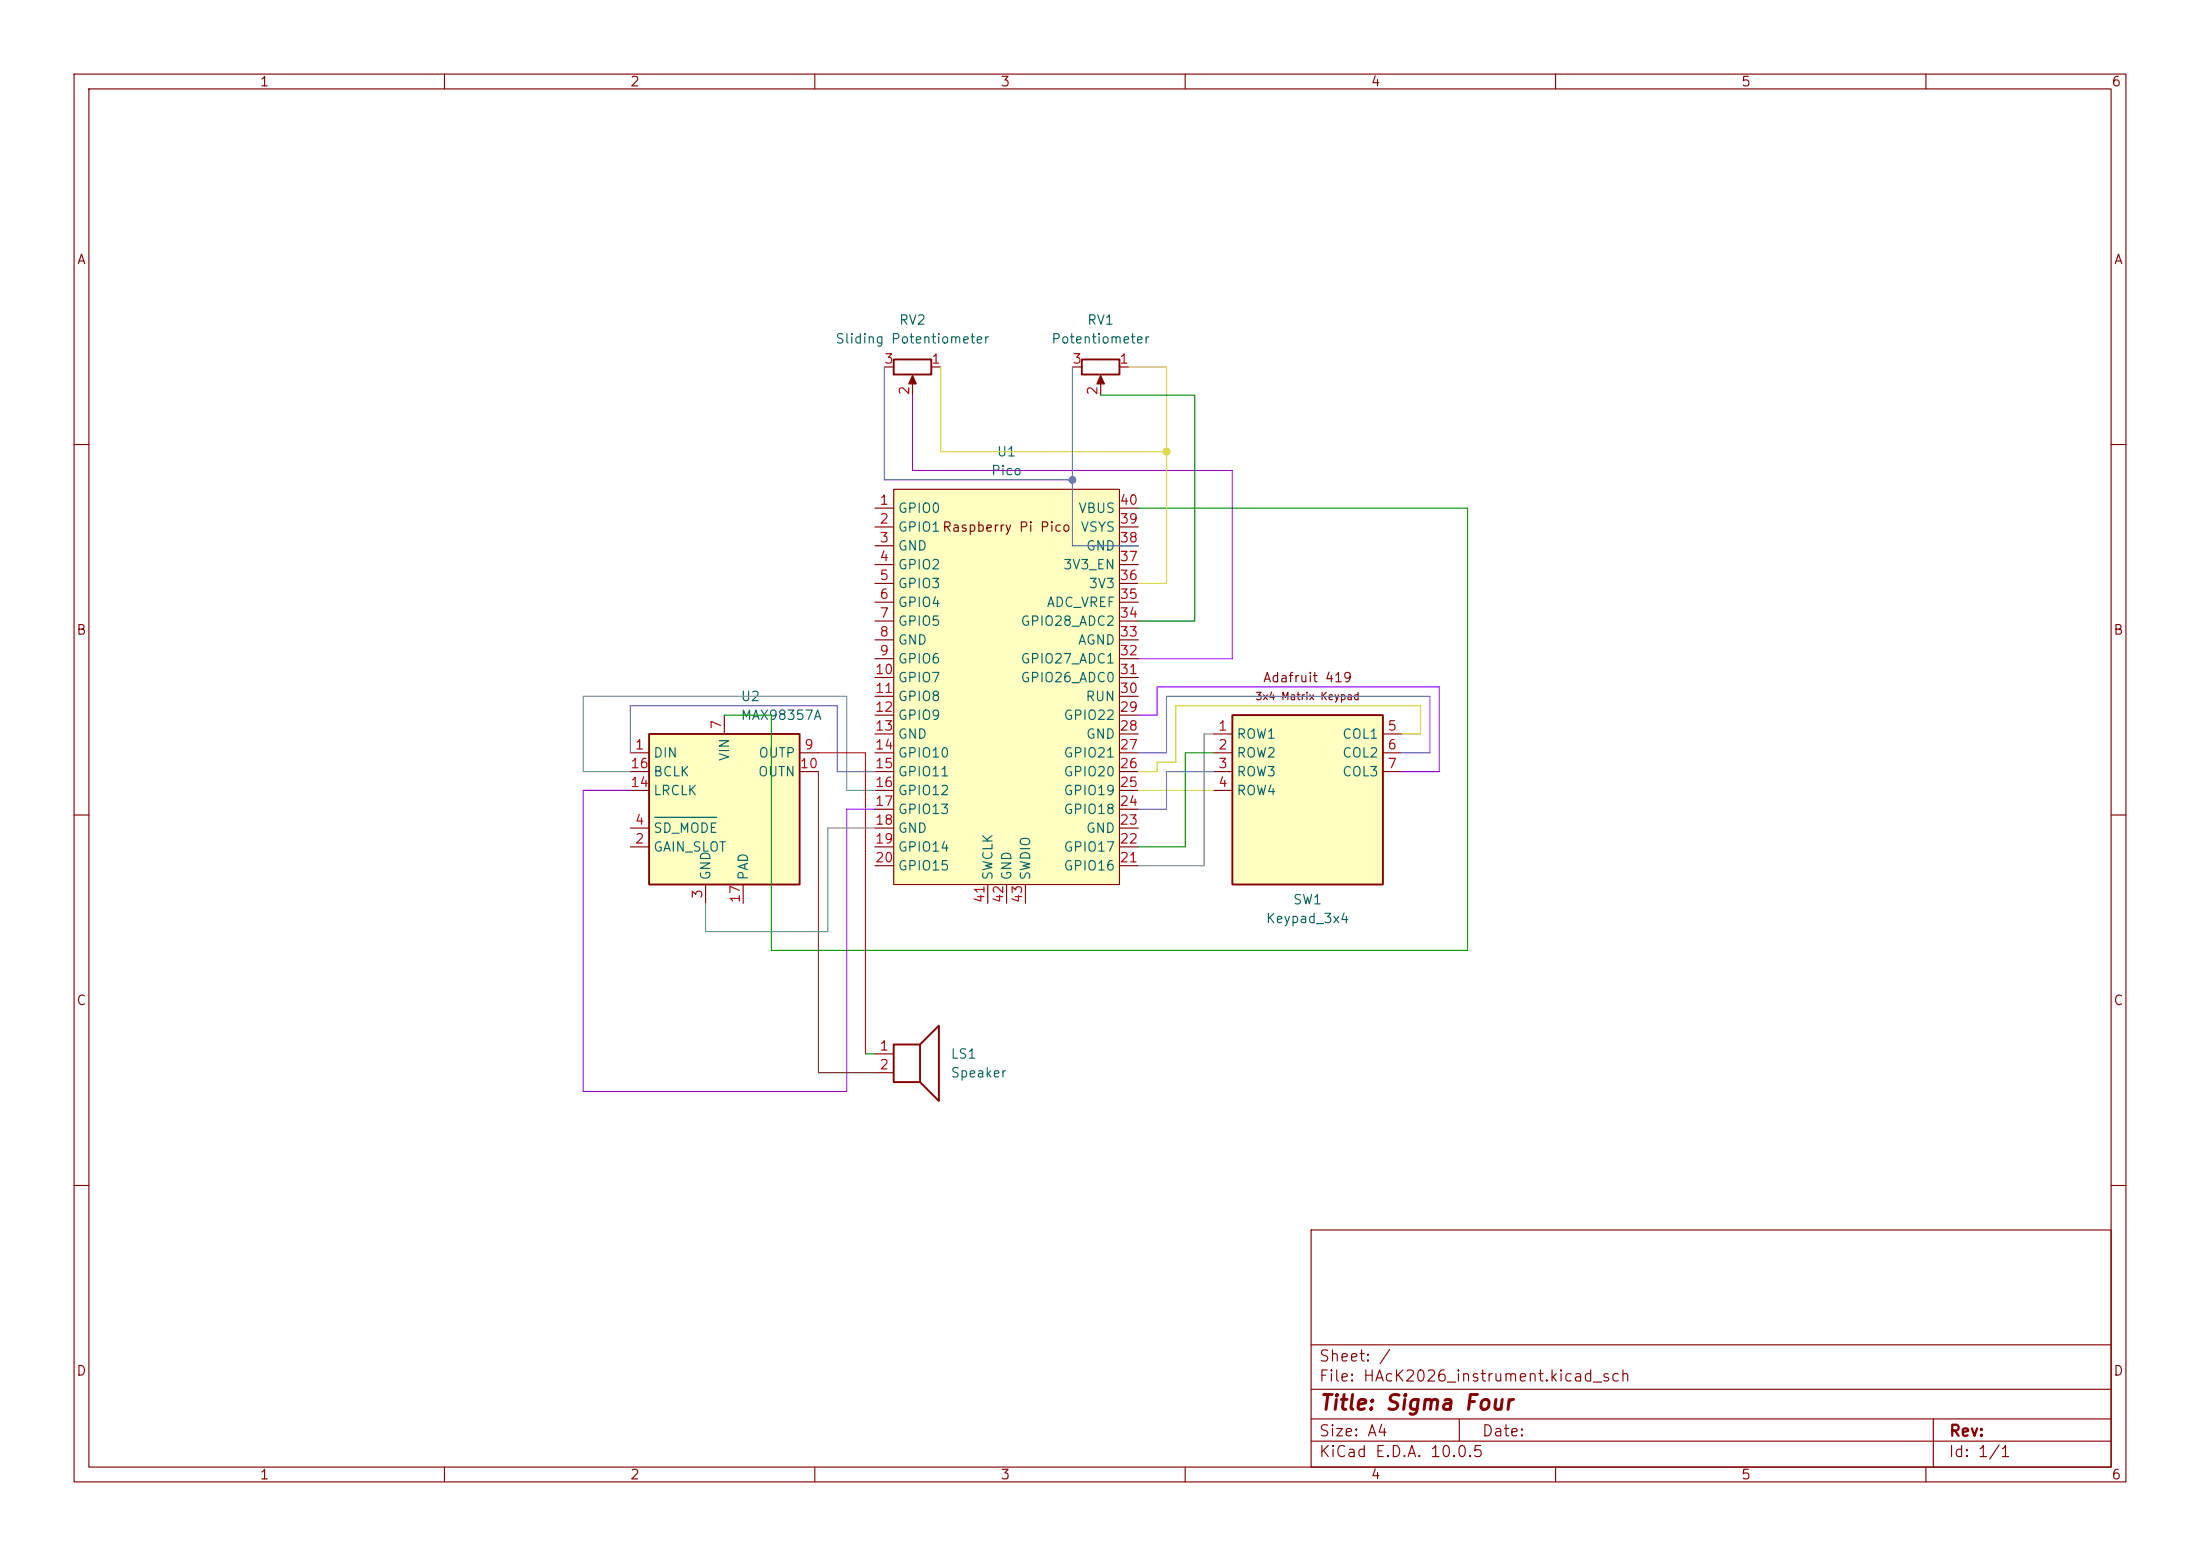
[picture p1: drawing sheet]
(kicad_sch
 (version 20260306)
 (generator "eeschema")
 (generator_version "10.0")
 (paper "A4")
 (title_block
  (title "Sigma Four"))
 (lib_symbols
  (symbol "Audio:MAX98357A" (exclude_from_sim no) (in_bom yes) (on_board yes)
   (in_pos_files yes)
   (duplicate_pin_numbers_are_jumpers no)
   (property "Reference" "U2" (at 2.1433 15.24 0) (show_name no) (do_not_autoplace no) (effects (font (size 1.27 1.27)) (justify left)))
   (property "Value" "MAX98357A" (at 2.1433 12.7 0) (show_name no) (do_not_autoplace no) (effects (font (size 1.27 1.27)) (justify left)))
   (property "Footprint" "Package_DFN_QFN:TQFN-16-1EP_3x3mm_P0.5mm_EP1.23x1.23mm" (at -1.27 -2.54 0) (show_name no) (do_not_autoplace no) (hide yes) (effects (font (size 1.27 1.27))))
   (property "Datasheet" "https://www.analog.com/media/en/technical-documentation/data-sheets/MAX98357A-MAX98357B.pdf" (at 0 -2.54 0) (show_name no) (do_not_autoplace no) (hide yes) (effects (font (size 1.27 1.27))))
   (property "Description" "Mono DAC with amplifier, I2S, PCM, TDM, 32-bit, 96khz, 3.2W, TQFP-16" (at 0 0 0) (show_name no) (do_not_autoplace no) (hide yes) (effects (font (size 1.27 1.27))))
   (symbol "MAX98357A_1_1"
    (rectangle (start -10.16 10.16) (end 10.16 -10.16) (stroke (width 0.254) (type default)) (fill (type background)))
    (pin input line (at -12.7 7.62 0) (length 2.54) (name "DIN" (effects (font (size 1.27 1.27)))) (number "1" (effects (font (size 1.27 1.27)))))
    (pin passive line (at -12.7 -5.08 0) (length 2.54) (name "GAIN_SLOT" (effects (font (size 1.27 1.27)))) (number "2" (effects (font (size 1.27 1.27)))))
    (pin power_in line (at -2.54 -12.7 90) (length 2.54) (name "GND" (effects (font (size 1.27 1.27)))) (number "3" (effects (font (size 1.27 1.27)))))
    (pin input line (at -12.7 -2.54 0) (length 2.54) (name "~{SD_MODE}" (effects (font (size 1.27 1.27)))) (number "4" (effects (font (size 1.27 1.27)))))
    (pin no_connect line (at 10.16 2.54 180) (length 2.54) (hide yes) (name "NC" (effects (font (size 1.27 1.27)))) (number "5" (effects (font (size 1.27 1.27)))))
    (pin no_connect line (at 10.16 0 180) (length 2.54) (hide yes) (name "NC" (effects (font (size 1.27 1.27)))) (number "6" (effects (font (size 1.27 1.27)))))
    (pin power_in line (at 0 12.7 270) (length 2.54) (name "VIN" (effects (font (size 1.27 1.27)))) (number "7" (effects (font (size 1.27 1.27)))))
    (pin passive line (at 0 12.7 270) (length 2.54) (hide yes) (name "VDD" (effects (font (size 1.27 1.27)))) (number "8" (effects (font (size 1.27 1.27)))))
    (pin output line (at 12.7 7.62 180) (length 2.54) (name "OUTP" (effects (font (size 1.27 1.27)))) (number "9" (effects (font (size 1.27 1.27)))))
    (pin output line (at 12.7 5.08 180) (length 2.54) (name "OUTN" (effects (font (size 1.27 1.27)))) (number "10" (effects (font (size 1.27 1.27)))))
    (pin passive line (at -2.54 -12.7 90) (length 2.54) (hide yes) (name "GND" (effects (font (size 1.27 1.27)))) (number "11" (effects (font (size 1.27 1.27)))))
    (pin no_connect line (at 10.16 -5.08 180) (length 2.54) (hide yes) (name "NC" (effects (font (size 1.27 1.27)))) (number "12" (effects (font (size 1.27 1.27)))))
    (pin no_connect line (at 10.16 -7.62 180) (length 2.54) (hide yes) (name "NC" (effects (font (size 1.27 1.27)))) (number "13" (effects (font (size 1.27 1.27)))))
    (pin input line (at -12.7 2.54 0) (length 2.54) (name "LRCLK" (effects (font (size 1.27 1.27)))) (number "14" (effects (font (size 1.27 1.27)))))
    (pin passive line (at -2.54 -12.7 90) (length 2.54) (hide yes) (name "GND" (effects (font (size 1.27 1.27)))) (number "15" (effects (font (size 1.27 1.27)))))
    (pin input line (at -12.7 5.08 0) (length 2.54) (name "BCLK" (effects (font (size 1.27 1.27)))) (number "16" (effects (font (size 1.27 1.27)))))
    (pin unspecified line (at 2.54 -12.7 90) (length 2.54) (name "PAD" (effects (font (size 1.27 1.27)))) (number "17" (effects (font (size 1.27 1.27))))))
   (embedded_fonts no))
  (symbol "Device:R_Potentiometer"
   (pin_names
    (offset 1.016) (hide yes)) (exclude_from_sim no) (in_bom yes) (on_board yes)
   (in_pos_files yes)
   (duplicate_pin_numbers_are_jumpers no)
   (property "Reference" "RV" (at -4.445 0 90) (show_name no) (do_not_autoplace no) (effects (font (size 1.27 1.27))))
   (property "Value" "R_Potentiometer" (at -2.54 0 90) (show_name no) (do_not_autoplace no) (effects (font (size 1.27 1.27))))
   (property "Footprint" "" (at 0 0 0) (show_name no) (do_not_autoplace no) (hide yes) (effects (font (size 1.27 1.27))))
   (property "Datasheet" "" (at 0 0 0) (show_name no) (do_not_autoplace no) (hide yes) (effects (font (size 1.27 1.27))))
   (property "Description" "Potentiometer" (at 0 0 0) (show_name no) (do_not_autoplace no) (hide yes) (effects (font (size 1.27 1.27))))
   (property "Sim.Device" "R" (at 0 0 0) (show_name no) (do_not_autoplace no) (hide yes) (effects (font (size 1.27 1.27))))
   (property "Sim.Type" "POT" (at 0 0 0) (show_name no) (do_not_autoplace no) (hide yes) (effects (font (size 1.27 1.27))))
   (property "Sim.Pins" "1=r0 2=wiper 3=r1" (at 0 0 0) (show_name no) (do_not_autoplace no) (hide yes) (effects (font (size 1.27 1.27))))
   (symbol "R_Potentiometer_0_1"
    (rectangle (start 1.016 2.54) (end -1.016 -2.54) (stroke (width 0.254) (type default)) (fill (type none)))
    (polyline (pts (xy 1.143 0) (xy 2.286 0.508) (xy 2.286 -0.508) (xy 1.143 0)) (stroke (width 0) (type default)) (fill (type outline)))
    (polyline (pts (xy 2.54 0) (xy 1.524 0)) (stroke (width 0) (type default)) (fill (type none))))
   (symbol "R_Potentiometer_1_1"
    (pin passive line (at 0 3.81 270) (length 1.27) (name "1" (effects (font (size 1.27 1.27)))) (number "1" (effects (font (size 1.27 1.27)))))
    (pin passive line (at 3.81 0 180) (length 1.27) (name "2" (effects (font (size 1.27 1.27)))) (number "2" (effects (font (size 1.27 1.27)))))
    (pin passive line (at 0 -3.81 90) (length 1.27) (name "3" (effects (font (size 1.27 1.27)))) (number "3" (effects (font (size 1.27 1.27))))))
   (embedded_fonts no))
  (symbol "Device:Speaker"
   (pin_names
    (offset 0) (hide yes)) (exclude_from_sim no) (in_bom yes) (on_board yes)
   (in_pos_files yes)
   (duplicate_pin_numbers_are_jumpers no)
   (property "Reference" "LS" (at 1.27 5.715 0) (show_name no) (do_not_autoplace no) (effects (font (size 1.27 1.27)) (justify right)))
   (property "Value" "Speaker" (at 1.27 3.81 0) (show_name no) (do_not_autoplace no) (effects (font (size 1.27 1.27)) (justify right)))
   (property "Footprint" "" (at 0 -5.08 0) (show_name no) (do_not_autoplace no) (hide yes) (effects (font (size 1.27 1.27))))
   (property "Datasheet" "" (at -0.254 -1.27 0) (show_name no) (do_not_autoplace no) (hide yes) (effects (font (size 1.27 1.27))))
   (property "Description" "Speaker" (at 0 0 0) (show_name no) (do_not_autoplace no) (hide yes) (effects (font (size 1.27 1.27))))
   (symbol "Speaker_0_0"
    (rectangle (start -2.54 1.27) (end 1.016 -3.81) (stroke (width 0.254) (type default)) (fill (type none)))
    (polyline (pts (xy 1.016 1.27) (xy 3.556 3.81) (xy 3.556 -6.35) (xy 1.016 -3.81)) (stroke (width 0.254) (type default)) (fill (type none))))
   (symbol "Speaker_1_1"
    (pin input line (at -5.08 0 0) (length 2.54) (name "1" (effects (font (size 1.27 1.27)))) (number "1" (effects (font (size 1.27 1.27)))))
    (pin input line (at -5.08 -2.54 0) (length 2.54) (name "2" (effects (font (size 1.27 1.27)))) (number "2" (effects (font (size 1.27 1.27))))))
   (embedded_fonts no))
  (symbol "Keypad_3x4:Keypad_3x4" (exclude_from_sim no) (in_bom yes) (on_board yes)
   (in_pos_files yes)
   (duplicate_pin_numbers_are_jumpers no)
   (property "Reference" "SW" (at 0 15.24 0) (show_name no) (do_not_autoplace no) (effects (font (size 1.27 1.27))))
   (property "Value" "Keypad_3x4" (at 0 12.7 0) (show_name no) (do_not_autoplace no) (effects (font (size 1.27 1.27))))
   (property "Footprint" "" (at 0 0 0) (show_name no) (do_not_autoplace no) (hide yes) (effects (font (size 1.27 1.27))))
   (property "Datasheet" "https://www.adafruit.com/product/419" (at 0 0 0) (show_name no) (do_not_autoplace no) (hide yes) (effects (font (size 1.27 1.27))))
   (property "Description" "" (at 0 0 0) (show_name no) (do_not_autoplace no) (hide yes) (effects (font (size 1.27 1.27))))
   (symbol "Keypad_3x4_0_0"
    (rectangle (start -10.16 5.08) (end 10.16 -17.78) (stroke (width 0.254) (type default)) (fill (type background)))
    (text "Adafruit 419" (at 0 10.16 0) (effects (font (size 1.27 1.27))))
    (text "3x4 Matrix Keypad" (at 0 7.62 0) (effects (font (size 1 1)))))
   (symbol "Keypad_3x4_1_1"
    (pin passive line (at -12.7 2.54 0) (length 2.54) (name "ROW1" (effects (font (size 1.27 1.27)))) (number "1" (effects (font (size 1.27 1.27)))))
    (pin passive line (at -12.7 0 0) (length 2.54) (name "ROW2" (effects (font (size 1.27 1.27)))) (number "2" (effects (font (size 1.27 1.27)))))
    (pin passive line (at -12.7 -2.54 0) (length 2.54) (name "ROW3" (effects (font (size 1.27 1.27)))) (number "3" (effects (font (size 1.27 1.27)))))
    (pin passive line (at -12.7 -5.08 0) (length 2.54) (name "ROW4" (effects (font (size 1.27 1.27)))) (number "4" (effects (font (size 1.27 1.27)))))
    (pin passive line (at 12.7 2.54 180) (length 2.54) (name "COL1" (effects (font (size 1.27 1.27)))) (number "5" (effects (font (size 1.27 1.27)))))
    (pin passive line (at 12.7 0 180) (length 2.54) (name "COL2" (effects (font (size 1.27 1.27)))) (number "6" (effects (font (size 1.27 1.27)))))
    (pin passive line (at 12.7 -2.54 180) (length 2.54) (name "COL3" (effects (font (size 1.27 1.27)))) (number "7" (effects (font (size 1.27 1.27))))))
   (embedded_fonts no))
  (symbol "RPI_Pico:Pico" (exclude_from_sim no) (in_bom yes) (on_board yes)
   (in_pos_files yes)
   (duplicate_pin_numbers_are_jumpers no)
   (property "Reference" "U" (at -13.97 27.94 0) (show_name no) (do_not_autoplace no) (effects (font (size 1.27 1.27))))
   (property "Value" "Pico" (at 0 19.05 0) (show_name no) (do_not_autoplace no) (effects (font (size 1.27 1.27))))
   (property "Footprint" "RPi_Pico:RPi_Pico_SMD_TH" (at 0 0 90) (show_name no) (do_not_autoplace no) (hide yes) (effects (font (size 1.27 1.27))))
   (property "Datasheet" "" (at 0 0 0) (show_name no) (do_not_autoplace no) (hide yes) (effects (font (size 1.27 1.27))))
   (property "Description" "" (at 0 0 0) (show_name no) (do_not_autoplace no) (hide yes) (effects (font (size 1.27 1.27))))
   (symbol "Pico_0_0"
    (text "Raspberry Pi Pico" (at 0 21.59 0) (effects (font (size 1.27 1.27)))))
   (symbol "Pico_0_1"
    (rectangle (start -15.24 26.67) (end 15.24 -26.67) (stroke (width 0) (type default)) (fill (type background))))
   (symbol "Pico_1_1"
    (pin bidirectional line (at -17.78 24.13 0) (length 2.54) (name "GPIO0" (effects (font (size 1.27 1.27)))) (number "1" (effects (font (size 1.27 1.27)))))
    (pin bidirectional line (at -17.78 21.59 0) (length 2.54) (name "GPIO1" (effects (font (size 1.27 1.27)))) (number "2" (effects (font (size 1.27 1.27)))))
    (pin power_in line (at -17.78 19.05 0) (length 2.54) (name "GND" (effects (font (size 1.27 1.27)))) (number "3" (effects (font (size 1.27 1.27)))))
    (pin bidirectional line (at -17.78 16.51 0) (length 2.54) (name "GPIO2" (effects (font (size 1.27 1.27)))) (number "4" (effects (font (size 1.27 1.27)))))
    (pin bidirectional line (at -17.78 13.97 0) (length 2.54) (name "GPIO3" (effects (font (size 1.27 1.27)))) (number "5" (effects (font (size 1.27 1.27)))))
    (pin bidirectional line (at -17.78 11.43 0) (length 2.54) (name "GPIO4" (effects (font (size 1.27 1.27)))) (number "6" (effects (font (size 1.27 1.27)))))
    (pin bidirectional line (at -17.78 8.89 0) (length 2.54) (name "GPIO5" (effects (font (size 1.27 1.27)))) (number "7" (effects (font (size 1.27 1.27)))))
    (pin power_in line (at -17.78 6.35 0) (length 2.54) (name "GND" (effects (font (size 1.27 1.27)))) (number "8" (effects (font (size 1.27 1.27)))))
    (pin bidirectional line (at -17.78 3.81 0) (length 2.54) (name "GPIO6" (effects (font (size 1.27 1.27)))) (number "9" (effects (font (size 1.27 1.27)))))
    (pin bidirectional line (at -17.78 1.27 0) (length 2.54) (name "GPIO7" (effects (font (size 1.27 1.27)))) (number "10" (effects (font (size 1.27 1.27)))))
    (pin bidirectional line (at -17.78 -1.27 0) (length 2.54) (name "GPIO8" (effects (font (size 1.27 1.27)))) (number "11" (effects (font (size 1.27 1.27)))))
    (pin bidirectional line (at -17.78 -3.81 0) (length 2.54) (name "GPIO9" (effects (font (size 1.27 1.27)))) (number "12" (effects (font (size 1.27 1.27)))))
    (pin power_in line (at -17.78 -6.35 0) (length 2.54) (name "GND" (effects (font (size 1.27 1.27)))) (number "13" (effects (font (size 1.27 1.27)))))
    (pin bidirectional line (at -17.78 -8.89 0) (length 2.54) (name "GPIO10" (effects (font (size 1.27 1.27)))) (number "14" (effects (font (size 1.27 1.27)))))
    (pin bidirectional line (at -17.78 -11.43 0) (length 2.54) (name "GPIO11" (effects (font (size 1.27 1.27)))) (number "15" (effects (font (size 1.27 1.27)))))
    (pin bidirectional line (at -17.78 -13.97 0) (length 2.54) (name "GPIO12" (effects (font (size 1.27 1.27)))) (number "16" (effects (font (size 1.27 1.27)))))
    (pin bidirectional line (at -17.78 -16.51 0) (length 2.54) (name "GPIO13" (effects (font (size 1.27 1.27)))) (number "17" (effects (font (size 1.27 1.27)))))
    (pin power_in line (at -17.78 -19.05 0) (length 2.54) (name "GND" (effects (font (size 1.27 1.27)))) (number "18" (effects (font (size 1.27 1.27)))))
    (pin bidirectional line (at -17.78 -21.59 0) (length 2.54) (name "GPIO14" (effects (font (size 1.27 1.27)))) (number "19" (effects (font (size 1.27 1.27)))))
    (pin bidirectional line (at -17.78 -24.13 0) (length 2.54) (name "GPIO15" (effects (font (size 1.27 1.27)))) (number "20" (effects (font (size 1.27 1.27)))))
    (pin bidirectional line (at 17.78 -24.13 180) (length 2.54) (name "GPIO16" (effects (font (size 1.27 1.27)))) (number "21" (effects (font (size 1.27 1.27)))))
    (pin bidirectional line (at 17.78 -21.59 180) (length 2.54) (name "GPIO17" (effects (font (size 1.27 1.27)))) (number "22" (effects (font (size 1.27 1.27)))))
    (pin power_in line (at 17.78 -19.05 180) (length 2.54) (name "GND" (effects (font (size 1.27 1.27)))) (number "23" (effects (font (size 1.27 1.27)))))
    (pin bidirectional line (at 17.78 -16.51 180) (length 2.54) (name "GPIO18" (effects (font (size 1.27 1.27)))) (number "24" (effects (font (size 1.27 1.27)))))
    (pin bidirectional line (at 17.78 -13.97 180) (length 2.54) (name "GPIO19" (effects (font (size 1.27 1.27)))) (number "25" (effects (font (size 1.27 1.27)))))
    (pin bidirectional line (at 17.78 -11.43 180) (length 2.54) (name "GPIO20" (effects (font (size 1.27 1.27)))) (number "26" (effects (font (size 1.27 1.27)))))
    (pin bidirectional line (at 17.78 -8.89 180) (length 2.54) (name "GPIO21" (effects (font (size 1.27 1.27)))) (number "27" (effects (font (size 1.27 1.27)))))
    (pin power_in line (at 17.78 -6.35 180) (length 2.54) (name "GND" (effects (font (size 1.27 1.27)))) (number "28" (effects (font (size 1.27 1.27)))))
    (pin bidirectional line (at 17.78 -3.81 180) (length 2.54) (name "GPIO22" (effects (font (size 1.27 1.27)))) (number "29" (effects (font (size 1.27 1.27)))))
    (pin input line (at 17.78 -1.27 180) (length 2.54) (name "RUN" (effects (font (size 1.27 1.27)))) (number "30" (effects (font (size 1.27 1.27)))))
    (pin bidirectional line (at 17.78 1.27 180) (length 2.54) (name "GPIO26_ADC0" (effects (font (size 1.27 1.27)))) (number "31" (effects (font (size 1.27 1.27)))))
    (pin bidirectional line (at 17.78 3.81 180) (length 2.54) (name "GPIO27_ADC1" (effects (font (size 1.27 1.27)))) (number "32" (effects (font (size 1.27 1.27)))))
    (pin power_in line (at 17.78 6.35 180) (length 2.54) (name "AGND" (effects (font (size 1.27 1.27)))) (number "33" (effects (font (size 1.27 1.27)))))
    (pin bidirectional line (at 17.78 8.89 180) (length 2.54) (name "GPIO28_ADC2" (effects (font (size 1.27 1.27)))) (number "34" (effects (font (size 1.27 1.27)))))
    (pin power_in line (at 17.78 11.43 180) (length 2.54) (name "ADC_VREF" (effects (font (size 1.27 1.27)))) (number "35" (effects (font (size 1.27 1.27)))))
    (pin power_in line (at 17.78 13.97 180) (length 2.54) (name "3V3" (effects (font (size 1.27 1.27)))) (number "36" (effects (font (size 1.27 1.27)))))
    (pin input line (at 17.78 16.51 180) (length 2.54) (name "3V3_EN" (effects (font (size 1.27 1.27)))) (number "37" (effects (font (size 1.27 1.27)))))
    (pin bidirectional line (at 17.78 19.05 180) (length 2.54) (name "GND" (effects (font (size 1.27 1.27)))) (number "38" (effects (font (size 1.27 1.27)))))
    (pin power_in line (at 17.78 21.59 180) (length 2.54) (name "VSYS" (effects (font (size 1.27 1.27)))) (number "39" (effects (font (size 1.27 1.27)))))
    (pin power_in line (at 17.78 24.13 180) (length 2.54) (name "VBUS" (effects (font (size 1.27 1.27)))) (number "40" (effects (font (size 1.27 1.27)))))
    (pin input line (at -2.54 -29.21 90) (length 2.54) (name "SWCLK" (effects (font (size 1.27 1.27)))) (number "41" (effects (font (size 1.27 1.27)))))
    (pin power_in line (at 0 -29.21 90) (length 2.54) (name "GND" (effects (font (size 1.27 1.27)))) (number "42" (effects (font (size 1.27 1.27)))))
    (pin bidirectional line (at 2.54 -29.21 90) (length 2.54) (name "SWDIO" (effects (font (size 1.27 1.27)))) (number "43" (effects (font (size 1.27 1.27))))))
   (embedded_fonts no)))
 (junction
  (at 157.48 60.96)
  (diameter 0)
  (color 211 207 26 1))
 (junction
  (at 144.78 64.77)
  (diameter 0)
  (color 50 109 255 1))
 (wire
  (pts (xy 78.74 93.98) (xy 114.3 93.98))
  (stroke (width 0) (type default) (color 126 126 126 1)))
 (wire
  (pts (xy 85.09 106.68) (xy 78.74 106.68))
  (stroke (width 0) (type default) (color 146 4 255 1)))
 (wire
  (pts (xy 148.59 53.34) (xy 161.29 53.34))
  (stroke (width 0) (type default)))
 (wire
  (pts (xy 162.56 99.06) (xy 162.56 116.84))
  (stroke (width 0) (type default) (color 126 126 126 1)))
 (wire
  (pts (xy 85.09 101.6) (xy 85.09 95.25))
  (stroke (width 0) (type default) (color 50 109 255 1)))
 (wire
  (pts (xy 152.4 49.53) (xy 157.48 49.53))
  (stroke (width 0) (type default) (color 211 207 26 1)))
 (wire
  (pts (xy 160.02 101.6) (xy 160.02 114.3))
  (stroke (width 0) (type default)))
 (wire
  (pts (xy 157.48 109.22) (xy 153.67 109.22))
  (stroke (width 0) (type default) (color 50 109 255 1)))
 (wire
  (pts (xy 116.84 101.6) (xy 116.84 142.24))
  (stroke (width 0) (type default) (color 228 3 30 1)))
 (wire
  (pts (xy 113.03 95.25) (xy 113.03 104.14))
  (stroke (width 0) (type default) (color 50 109 255 1)))
 (wire
  (pts (xy 166.37 63.5) (xy 166.37 88.9))
  (stroke (width 0) (type default) (color 146 4 255 1)))
 (wire
  (pts (xy 114.3 106.68) (xy 118.11 106.68))
  (stroke (width 0) (type default) (color 126 126 126 1)))
 (wire
  (pts (xy 156.21 104.14) (xy 153.67 104.14))
  (stroke (width 0) (type default) (color 211 207 26 1)))
 (wire
  (pts (xy 144.78 49.53) (xy 144.78 64.77))
  (stroke (width 0) (type default) (color 50 109 255 1)))
 (wire
  (pts (xy 116.84 142.24) (xy 118.11 142.24))
  (stroke (width 0) (type default)))
 (wire
  (pts (xy 153.67 106.68) (xy 163.83 106.68))
  (stroke (width 0) (type default) (color 255 170 59 1)))
 (wire
  (pts (xy 110.49 104.14) (xy 110.49 144.78))
  (stroke (width 0) (type default) (color 62 62 62 1)))
 (wire
  (pts (xy 110.49 144.78) (xy 118.11 144.78))
  (stroke (width 0) (type default) (color 62 62 62 1)))
 (wire
  (pts (xy 191.77 99.06) (xy 191.77 95.25))
  (stroke (width 0) (type default) (color 211 207 26 1)))
 (wire
  (pts (xy 160.02 114.3) (xy 153.67 114.3))
  (stroke (width 0) (type default)))
 (wire
  (pts (xy 189.23 104.14) (xy 194.31 104.14))
  (stroke (width 0) (type default) (color 146 4 255 1)))
 (wire
  (pts (xy 156.21 96.52) (xy 153.67 96.52))
  (stroke (width 0) (type default) (color 146 4 255 1)))
 (wire
  (pts (xy 153.67 78.74) (xy 157.48 78.74))
  (stroke (width 0) (type default) (color 211 207 26 1)))
 (wire
  (pts (xy 95.25 125.73) (xy 111.76 125.73))
  (stroke (width 0) (type default) (color 126 126 126 1)))
 (wire
  (pts (xy 78.74 104.14) (xy 78.74 93.98))
  (stroke (width 0) (type default) (color 126 126 126 1)))
 (wire
  (pts (xy 157.48 104.14) (xy 157.48 109.22))
  (stroke (width 0) (type default) (color 50 109 255 1)))
 (wire
  (pts (xy 157.48 93.98) (xy 157.48 101.6))
  (stroke (width 0) (type default) (color 50 109 255 1)))
 (wire
  (pts (xy 191.77 95.25) (xy 158.75 95.25))
  (stroke (width 0) (type default) (color 211 207 26 1)))
 (wire
  (pts (xy 119.38 64.77) (xy 144.78 64.77))
  (stroke (width 0) (type default) (color 50 109 255 1)))
 (wire
  (pts (xy 198.12 68.58) (xy 198.12 128.27))
  (stroke (width 0) (type default)))
 (wire
  (pts (xy 114.3 109.22) (xy 118.11 109.22))
  (stroke (width 0) (type default) (color 146 4 255 1)))
 (wire
  (pts (xy 163.83 99.06) (xy 162.56 99.06))
  (stroke (width 0) (type default) (color 126 126 126 1)))
 (wire
  (pts (xy 119.38 49.53) (xy 119.38 64.77))
  (stroke (width 0) (type default) (color 50 109 255 1)))
 (wire
  (pts (xy 194.31 104.14) (xy 194.31 92.71))
  (stroke (width 0) (type default) (color 146 4 255 1)))
 (wire
  (pts (xy 85.09 95.25) (xy 113.03 95.25))
  (stroke (width 0) (type default) (color 50 109 255 1)))
 (wire
  (pts (xy 157.48 49.53) (xy 157.48 60.96))
  (stroke (width 0) (type default) (color 211 207 26 1)))
 (wire
  (pts (xy 114.3 93.98) (xy 114.3 106.68))
  (stroke (width 0) (type default) (color 126 126 126 1)))
 (wire
  (pts (xy 104.14 128.27) (xy 104.14 96.52))
  (stroke (width 0) (type default)))
 (wire
  (pts (xy 161.29 53.34) (xy 161.29 83.82))
  (stroke (width 0) (type default)))
 (wire
  (pts (xy 189.23 99.06) (xy 191.77 99.06))
  (stroke (width 0) (type default) (color 211 207 26 1)))
 (wire
  (pts (xy 144.78 73.66) (xy 153.67 73.66))
  (stroke (width 0) (type default) (color 50 109 255 1)))
 (wire
  (pts (xy 158.75 95.25) (xy 158.75 102.87))
  (stroke (width 0) (type default) (color 211 207 26 1)))
 (wire
  (pts (xy 161.29 83.82) (xy 153.67 83.82))
  (stroke (width 0) (type default)))
 (wire
  (pts (xy 111.76 125.73) (xy 111.76 111.76))
  (stroke (width 0) (type default) (color 126 126 126 1)))
 (wire
  (pts (xy 127 60.96) (xy 157.48 60.96))
  (stroke (width 0) (type default) (color 211 207 26 1)))
 (wire
  (pts (xy 166.37 88.9) (xy 153.67 88.9))
  (stroke (width 0) (type default) (color 146 4 255 1)))
 (wire
  (pts (xy 78.74 147.32) (xy 114.3 147.32))
  (stroke (width 0) (type default) (color 146 4 255 1)))
 (wire
  (pts (xy 110.49 101.6) (xy 116.84 101.6))
  (stroke (width 0) (type default) (color 228 3 30 1)))
 (wire
  (pts (xy 95.25 121.92) (xy 95.25 125.73))
  (stroke (width 0) (type default) (color 126 126 126 1)))
 (wire
  (pts (xy 193.04 101.6) (xy 193.04 93.98))
  (stroke (width 0) (type default) (color 50 109 255 1)))
 (wire
  (pts (xy 163.83 101.6) (xy 160.02 101.6))
  (stroke (width 0) (type default)))
 (wire
  (pts (xy 194.31 92.71) (xy 156.21 92.71))
  (stroke (width 0) (type default) (color 146 4 255 1)))
 (wire
  (pts (xy 114.3 147.32) (xy 114.3 109.22))
  (stroke (width 0) (type default) (color 146 4 255 1)))
 (wire
  (pts (xy 189.23 101.6) (xy 193.04 101.6))
  (stroke (width 0) (type default) (color 50 109 255 1)))
 (wire
  (pts (xy 144.78 64.77) (xy 144.78 73.66))
  (stroke (width 0) (type default) (color 50 109 255 1)))
 (wire
  (pts (xy 198.12 128.27) (xy 104.14 128.27))
  (stroke (width 0) (type default)))
 (wire
  (pts (xy 162.56 116.84) (xy 153.67 116.84))
  (stroke (width 0) (type default) (color 126 126 126 1)))
 (wire
  (pts (xy 193.04 93.98) (xy 157.48 93.98))
  (stroke (width 0) (type default) (color 50 109 255 1)))
 (wire
  (pts (xy 158.75 102.87) (xy 156.21 102.87))
  (stroke (width 0) (type default) (color 211 207 26 1)))
 (wire
  (pts (xy 157.48 60.96) (xy 157.48 78.74))
  (stroke (width 0) (type default) (color 211 207 26 1)))
 (wire
  (pts (xy 104.14 96.52) (xy 97.79 96.52))
  (stroke (width 0) (type default)))
 (wire
  (pts (xy 163.83 104.14) (xy 157.48 104.14))
  (stroke (width 0) (type default) (color 50 109 255 1)))
 (wire
  (pts (xy 156.21 102.87) (xy 156.21 104.14))
  (stroke (width 0) (type default) (color 211 207 26 1)))
 (wire
  (pts (xy 156.21 92.71) (xy 156.21 96.52))
  (stroke (width 0) (type default) (color 146 4 255 1)))
 (wire
  (pts (xy 113.03 104.14) (xy 118.11 104.14))
  (stroke (width 0) (type default) (color 50 109 255 1)))
 (wire
  (pts (xy 127 49.53) (xy 127 60.96))
  (stroke (width 0) (type default) (color 211 207 26 1)))
 (wire
  (pts (xy 78.74 106.68) (xy 78.74 147.32))
  (stroke (width 0) (type default) (color 146 4 255 1)))
 (wire
  (pts (xy 123.19 53.34) (xy 123.19 63.5))
  (stroke (width 0) (type default) (color 146 4 255 1)))
 (wire
  (pts (xy 123.19 63.5) (xy 166.37 63.5))
  (stroke (width 0) (type default) (color 146 4 255 1)))
 (wire
  (pts (xy 85.09 104.14) (xy 78.74 104.14))
  (stroke (width 0) (type default) (color 126 126 126 1)))
 (wire
  (pts (xy 153.67 68.58) (xy 198.12 68.58))
  (stroke (width 0) (type default)))
 (wire
  (pts (xy 111.76 111.76) (xy 118.11 111.76))
  (stroke (width 0) (type default) (color 126 126 126 1)))
 (wire
  (pts (xy 157.48 101.6) (xy 153.67 101.6))
  (stroke (width 0) (type default) (color 50 109 255 1)))
 (symbol
  (lib_id "Device:R_Potentiometer")
  (at 123.19 49.53 270)
  (unit 1)
  (body_style 1)
  (exclude_from_sim no)
  (in_bom yes)
  (on_board yes)
  (in_pos_files yes)
  (dnp no)
  (fields_autoplaced yes)
  (property "Reference" "RV2" (at 123.19 43.18 90) (show_name no) (do_not_autoplace no) (effects (font (size 1.27 1.27))))
  (property "Value" "Sliding Potentiometer" (at 123.19 45.72 90) (show_name no) (do_not_autoplace no) (effects (font (size 1.27 1.27))))
  (property "Footprint" "" (at 123.19 49.53 0) (hide yes) (show_name no) (do_not_autoplace no) (effects (font (size 1.27 1.27))))
  (property "Datasheet" "" (at 123.19 49.53 0) (hide yes) (show_name no) (do_not_autoplace no) (effects (font (size 1.27 1.27))))
  (property "Description" "Potentiometer" (at 123.19 49.53 0) (hide yes) (show_name no) (do_not_autoplace no) (effects (font (size 1.27 1.27))))
  (property "Sim.Device" "R" (at 123.19 49.53 0) (hide yes) (show_name no) (do_not_autoplace no) (effects (font (size 1.27 1.27))))
  (property "Sim.Type" "POT" (at 123.19 49.53 0) (hide yes) (show_name no) (do_not_autoplace no) (effects (font (size 1.27 1.27))))
  (property "Sim.Pins" "1=r0 2=wiper 3=r1" (at 123.19 49.53 0) (hide yes) (show_name no) (do_not_autoplace no) (effects (font (size 1.27 1.27))))
  (pin "2")
  (pin "1")
  (pin "3"))
 (symbol
  (lib_id "Audio:MAX98357A")
  (at 97.79 109.22 0)
  (unit 1)
  (body_style 1)
  (exclude_from_sim no)
  (in_bom yes)
  (on_board yes)
  (in_pos_files yes)
  (dnp no)
  (fields_autoplaced yes)
  (property "Reference" "U2" (at 99.9333 93.98 0) (show_name no) (do_not_autoplace no) (effects (font (size 1.27 1.27)) (justify left)))
  (property "Value" "MAX98357A" (at 99.9333 96.52 0) (show_name no) (do_not_autoplace no) (effects (font (size 1.27 1.27)) (justify left)))
  (property "Footprint" "Package_DFN_QFN:TQFN-16-1EP_3x3mm_P0.5mm_EP1.23x1.23mm" (at 96.52 111.76 0) (hide yes) (show_name no) (do_not_autoplace no) (effects (font (size 1.27 1.27))))
  (property "Datasheet" "https://www.analog.com/media/en/technical-documentation/data-sheets/MAX98357A-MAX98357B.pdf" (at 97.79 111.76 0) (hide yes) (show_name no) (do_not_autoplace no) (effects (font (size 1.27 1.27))))
  (property "Description" "Mono DAC with amplifier, I2S, PCM, TDM, 32-bit, 96khz, 3.2W, TQFP-16" (at 97.79 109.22 0) (hide yes) (show_name no) (do_not_autoplace no) (effects (font (size 1.27 1.27))))
  (pin "4")
  (pin "7")
  (pin "2")
  (pin "1")
  (pin "5")
  (pin "3")
  (pin "6")
  (pin "8")
  (pin "9")
  (pin "15")
  (pin "16")
  (pin "12")
  (pin "13")
  (pin "11")
  (pin "14")
  (pin "17")
  (pin "10"))
 (symbol
  (lib_id "Device:R_Potentiometer")
  (at 148.59 49.53 270)
  (unit 1)
  (body_style 1)
  (exclude_from_sim no)
  (in_bom yes)
  (on_board yes)
  (in_pos_files yes)
  (dnp no)
  (fields_autoplaced yes)
  (property "Reference" "RV1" (at 148.59 43.18 90) (show_name no) (do_not_autoplace no) (effects (font (size 1.27 1.27))))
  (property "Value" "Potentiometer" (at 148.59 45.72 90) (show_name no) (do_not_autoplace no) (effects (font (size 1.27 1.27))))
  (property "Footprint" "" (at 148.59 49.53 0) (hide yes) (show_name no) (do_not_autoplace no) (effects (font (size 1.27 1.27))))
  (property "Datasheet" "" (at 148.59 49.53 0) (hide yes) (show_name no) (do_not_autoplace no) (effects (font (size 1.27 1.27))))
  (property "Description" "Potentiometer" (at 148.59 49.53 0) (hide yes) (show_name no) (do_not_autoplace no) (effects (font (size 1.27 1.27))))
  (property "Sim.Device" "R" (at 148.59 49.53 0) (hide yes) (show_name no) (do_not_autoplace no) (effects (font (size 1.27 1.27))))
  (property "Sim.Type" "POT" (at 148.59 49.53 0) (hide yes) (show_name no) (do_not_autoplace no) (effects (font (size 1.27 1.27))))
  (property "Sim.Pins" "1=r0 2=wiper 3=r1" (at 148.59 49.53 0) (hide yes) (show_name no) (do_not_autoplace no) (effects (font (size 1.27 1.27))))
  (pin "1")
  (pin "3")
  (pin "2"))
 (symbol
  (lib_id "Device:Speaker")
  (at 123.19 142.24 0)
  (unit 1)
  (body_style 1)
  (exclude_from_sim no)
  (in_bom yes)
  (on_board yes)
  (in_pos_files yes)
  (dnp no)
  (fields_autoplaced yes)
  (property "Reference" "LS1" (at 128.27 142.2399 0) (show_name no) (do_not_autoplace no) (effects (font (size 1.27 1.27)) (justify left)))
  (property "Value" "Speaker" (at 128.27 144.7799 0) (show_name no) (do_not_autoplace no) (effects (font (size 1.27 1.27)) (justify left)))
  (property "Footprint" "" (at 123.19 147.32 0) (hide yes) (show_name no) (do_not_autoplace no) (effects (font (size 1.27 1.27))))
  (property "Datasheet" "" (at 122.936 143.51 0) (hide yes) (show_name no) (do_not_autoplace no) (effects (font (size 1.27 1.27))))
  (property "Description" "Speaker" (at 123.19 142.24 0) (hide yes) (show_name no) (do_not_autoplace no) (effects (font (size 1.27 1.27))))
  (pin "1")
  (pin "2"))
 (symbol
  (lib_id "Keypad_3x4:Keypad_3x4")
  (at 176.53 101.6 0)
  (unit 1)
  (body_style 1)
  (exclude_from_sim no)
  (in_bom yes)
  (on_board yes)
  (in_pos_files yes)
  (dnp no)
  (property "Reference" "SW1" (at 176.53 121.412 0) (show_name no) (do_not_autoplace no) (effects (font (size 1.27 1.27))))
  (property "Value" "Keypad_3x4" (at 176.53 123.952 0) (show_name no) (do_not_autoplace no) (effects (font (size 1.27 1.27))))
  (property "Footprint" "" (at 176.53 101.6 0) (hide yes) (show_name no) (do_not_autoplace no) (effects (font (size 1.27 1.27))))
  (property "Datasheet" "https://www.adafruit.com/product/419" (at 176.53 101.6 0) (hide yes) (show_name no) (do_not_autoplace no) (effects (font (size 1.27 1.27))))
  (property "Description" "" (at 176.53 101.6 0) (hide yes) (show_name no) (do_not_autoplace no) (effects (font (size 1.27 1.27))))
  (pin "6")
  (pin "2")
  (pin "5")
  (pin "3")
  (pin "7")
  (pin "1")
  (pin "4"))
 (symbol
  (lib_id "RPI_Pico:Pico")
  (at 135.89 92.71 0)
  (unit 1)
  (body_style 1)
  (exclude_from_sim no)
  (in_bom yes)
  (on_board yes)
  (in_pos_files yes)
  (dnp no)
  (fields_autoplaced yes)
  (property "Reference" "U1" (at 135.89 60.96 0) (show_name no) (do_not_autoplace no) (effects (font (size 1.27 1.27))))
  (property "Value" "Pico" (at 135.89 63.5 0) (show_name no) (do_not_autoplace no) (effects (font (size 1.27 1.27))))
  (property "Footprint" "RPi_Pico:RPi_Pico_SMD_TH" (at 135.89 92.71 90) (hide yes) (show_name no) (do_not_autoplace no) (effects (font (size 1.27 1.27))))
  (property "Datasheet" "" (at 135.89 92.71 0) (hide yes) (show_name no) (do_not_autoplace no) (effects (font (size 1.27 1.27))))
  (property "Description" "" (at 135.89 92.71 0) (hide yes) (show_name no) (do_not_autoplace no) (effects (font (size 1.27 1.27))))
  (pin "40")
  (pin "43")
  (pin "41")
  (pin "42")
  (pin "10")
  (pin "5")
  (pin "8")
  (pin "16")
  (pin "6")
  (pin "17")
  (pin "23")
  (pin "3")
  (pin "28")
  (pin "29")
  (pin "20")
  (pin "2")
  (pin "4")
  (pin "14")
  (pin "1")
  (pin "15")
  (pin "12")
  (pin "18")
  (pin "9")
  (pin "19")
  (pin "22")
  (pin "24")
  (pin "7")
  (pin "25")
  (pin "11")
  (pin "13")
  (pin "21")
  (pin "26")
  (pin "27")
  (pin "31")
  (pin "32")
  (pin "34")
  (pin "33")
  (pin "35")
  (pin "36")
  (pin "30")
  (pin "37")
  (pin "38")
  (pin "39"))
 (sheet_instances
  (path ""
   (page "1")))
 (embedded_fonts no))
